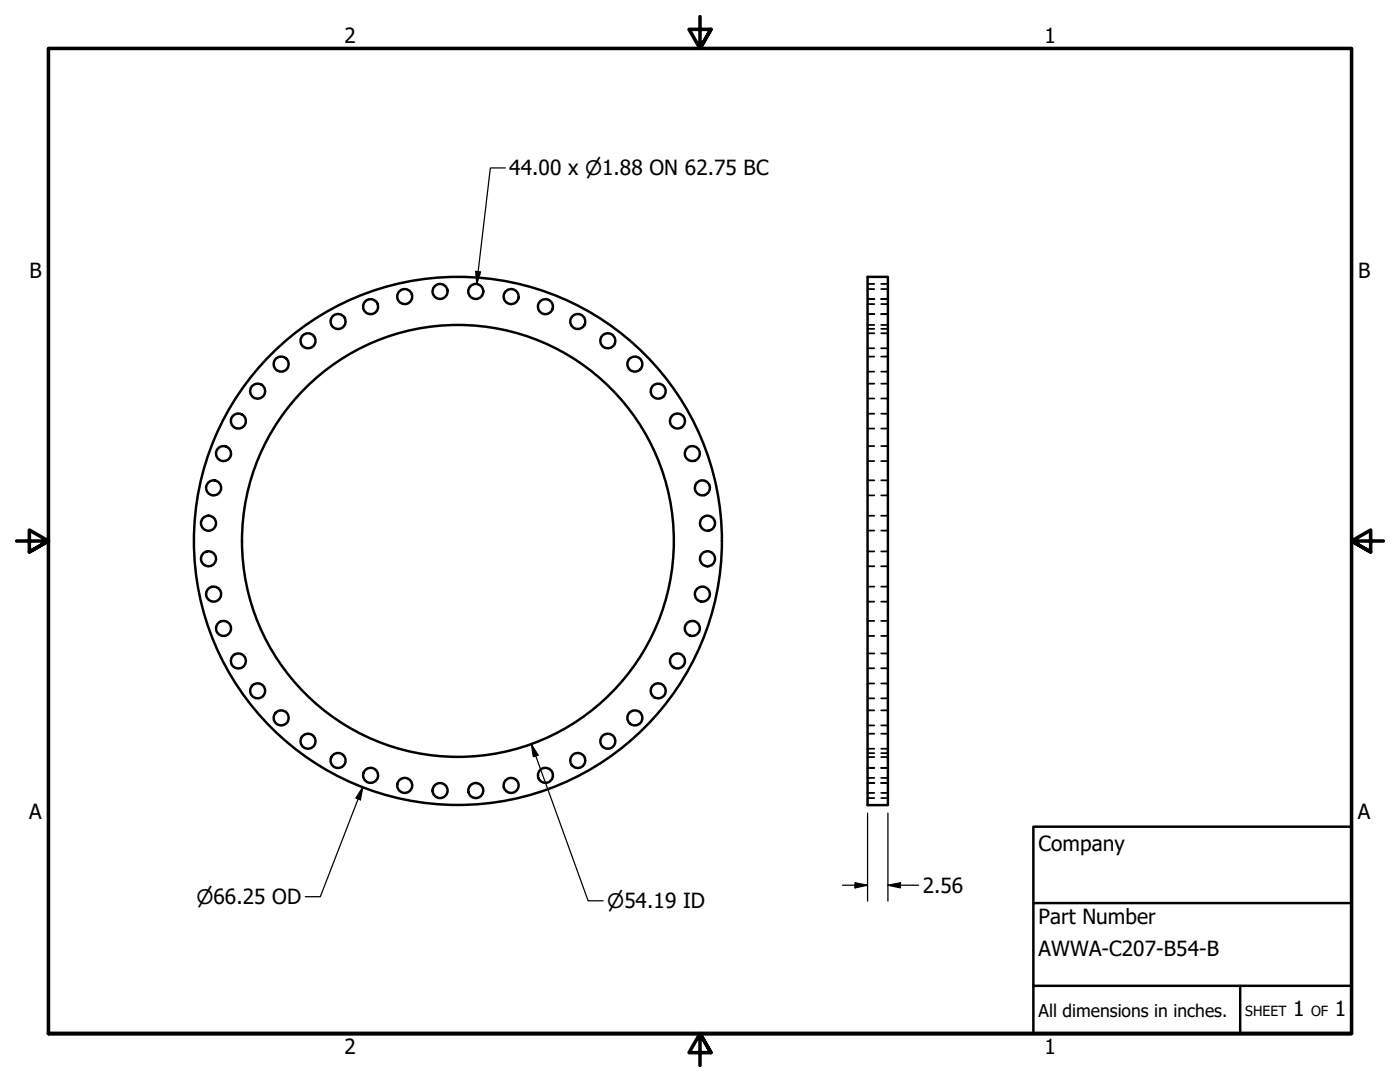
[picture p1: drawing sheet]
<svg xmlns="http://www.w3.org/2000/svg" width="279mm" height="216mm" viewBox="0 0 279 216" stroke-linecap="round" stroke-linejoin="round" font-family="sans-serif">
<!-- layer: Visible (ANSI) -->
<g fill="none" stroke="#000" stroke-width=".49">
<path d="M173.1 55.2h4.1v105.5h-4.1z"/>
<circle cx="80.8" cy="59.2" r="1.5"/>
<circle cx="87.8" cy="58.2" r="1.5"/>
<circle cx="94.9" cy="58.2" r="1.5"/>
<circle cx="102" cy="59.2" r="1.5"/>
<circle cx="51.4" cy="78.1" r="1.5"/>
<circle cx="56.1" cy="72.7" r="1.5"/>
<circle cx="61.5" cy="68" r="1.5"/>
<circle cx="67.5" cy="64.2" r="1.5"/>
<circle cx="74" cy="61.2" r="1.5"/>
<circle cx="108.8" cy="61.2" r="1.5"/>
<circle cx="115.3" cy="64.2" r="1.5"/>
<circle cx="121.3" cy="68" r="1.5"/>
<circle cx="126.7" cy="72.7" r="1.5"/>
<circle cx="131.4" cy="78.1" r="1.5"/>
<circle cx="42.6" cy="97.3" r="1.5"/>
<circle cx="44.6" cy="90.5" r="1.5"/>
<circle cx="47.6" cy="84" r="1.5"/>
<circle cx="135.2" cy="84" r="1.5"/>
<circle cx="138.2" cy="90.5" r="1.5"/>
<circle cx="140.2" cy="97.3" r="1.5"/>
<circle cx="41.6" cy="104.4" r="1.5"/>
<circle cx="41.6" cy="111.5" r="1.5"/>
<circle cx="42.6" cy="118.6" r="1.5"/>
<circle cx="91.4" cy="107.9" r="52.7"/>
<circle cx="91.4" cy="107.9" r="43.1"/>
<circle cx="140.2" cy="118.6" r="1.5"/>
<circle cx="141.2" cy="104.4" r="1.5"/>
<circle cx="141.2" cy="111.5" r="1.5"/>
<circle cx="44.6" cy="125.4" r="1.5"/>
<circle cx="47.6" cy="131.9" r="1.5"/>
<circle cx="51.4" cy="137.8" r="1.5"/>
<circle cx="131.4" cy="137.8" r="1.5"/>
<circle cx="135.2" cy="131.9" r="1.5"/>
<circle cx="138.2" cy="125.4" r="1.5"/>
<circle cx="56.1" cy="143.2" r="1.5"/>
<circle cx="61.5" cy="147.9" r="1.5"/>
<circle cx="67.5" cy="151.7" r="1.5"/>
<circle cx="74" cy="154.7" r="1.5"/>
<circle cx="80.8" cy="156.7" r="1.5"/>
<circle cx="87.8" cy="157.7" r="1.5"/>
<circle cx="95" cy="157.7" r="1.5"/>
<circle cx="102" cy="156.7" r="1.5"/>
<circle cx="108.8" cy="154.7" r="1.5"/>
<circle cx="115.3" cy="151.7" r="1.5"/>
<circle cx="121.3" cy="147.9" r="1.5"/>
<circle cx="126.7" cy="143.2" r="1.5"/>
</g>
<!-- layer: Hidden (ANSI) -->
<g fill="none" stroke="#000" stroke-width=".35">
<path d="M173.1 57.7h1.4M173.1 59.7h1.4M173.1 56.7h1.4M175.9 57.7h1.3M175.9 59.7h1.3M175.9 56.7h1.3M173.1 64.8h1.4M173.1 60.7h1.4M173.1 62.7h1.4M173.1 65.6h1.4M173.1 69.5h1.4M173.1 66.5h1.4"/>
<path d="M173.1 74.2h1.4M173.1 71.2h1.4M173.1 79.5h1.4M173.1 76.6h1.4M175.9 64.8h1.3M175.9 60.7h1.3M175.9 62.7h1.3M175.9 65.6h1.3M175.9 69.5h1.3M175.9 66.5h1.3M175.9 74.2h1.3M175.9 71.2h1.3"/>
<path d="M175.9 79.5h1.3M175.9 76.6h1.3M173.1 85.5h1.4M173.1 82.5h1.4M173.1 92h1.4M173.1 89h1.4M173.1 98.8h1.4M173.1 95.8h1.4M175.9 85.5h1.3M175.9 82.5h1.3M175.9 92h1.3M175.9 89h1.3"/>
<path d="M175.9 98.8h1.3M175.9 95.8h1.3M173.1 105.9h1.4M173.1 102.9h1.4M173.1 113h1.4M173.1 110h1.4M173.1 117.1h1.4M175.9 105.9h1.3M175.9 102.9h1.3M175.9 113h1.3M175.9 110h1.3M175.9 117.1h1.3"/>
<path d="M173.1 120.1h1.4M173.1 126.9h1.4M173.1 123.9h1.4M173.1 133.3h1.4M173.1 130.4h1.4M173.1 139.3h1.4M173.1 136.4h1.4M175.9 120.1h1.3M175.9 126.9h1.3M175.9 123.9h1.3M175.9 133.3h1.3M175.9 130.4h1.3"/>
<path d="M175.9 139.3h1.3M175.9 136.4h1.3M173.1 151.1h1.4M173.1 144.7h1.4M173.1 141.7h1.4M173.1 149.4h1.4M173.1 146.4h1.4M173.1 153.2h1.4M173.1 150.3h1.4M173.1 156.2h1.4M173.1 158.2h1.4M173.1 155.2h1.4"/>
<path d="M173.1 159.2h1.4M175.9 151.1h1.3M175.9 144.7h1.3M175.9 141.7h1.3M175.9 149.4h1.3M175.9 146.4h1.3M175.9 153.2h1.3M175.9 150.3h1.3M175.9 156.2h1.3M175.9 158.2h1.3M175.9 155.2h1.3M175.9 159.2h1.3"/>
</g>
<!-- layer: Border (ANSI) -->
<path d="M139.7 3.3v6.4l-2.2-3.8h4.4l-2.2 3.8 2.2-3.8M3.3 107.9h6.4l-3.8-2.1v4.3l3.8-2.2-3.8 2.2M276.1 107.9h-6.4l3.8-2.1v4.3l-3.8-2.2 3.8 2.2M9.7 206.2v-196.5h260v196.5h-260h260M141.9 210l-2.2-3.8 2.2 3.8h-4.4l2.2-3.8v6.4" fill="none" stroke="#000" stroke-width=".71"/>
<!-- layer: Title (ANSI) -->
<path d="M206.2 165h63.5v41.2h-63.5zM206.2 196.7h63.5M206.2 180.2h63.5M247.5 196.7v9.5" fill="none" stroke="#000" stroke-width=".49"/>
<!-- layer: Dimension (ANSI) -->
<path d="M100.9 33.5h-3l-2.8 23.2M94.9 54.2l1 .1-.8 2.4zM72.4 157.1l-.5 2.5-.9-.4zM72.4 157.1l-8.5 21.8h-3M106 148.5l1.4 2.2-1 .3zM106 148.5l11.4 31.2h3M168.1 176.6h5M170.6 176.1l2.5 .5-2.5 .6zM173.1 162.2v17.6M177.2 176.6l2.5-.5v1.1zM177.2 176.6h6.1M177.2 162.2v17.6" fill="none" stroke="#000" stroke-width=".25"/>
<g fill="#000">
<path d="M94.9 54.2l1 .1-.8 2.4z" fill-rule="evenodd"/>
<path d="M72.4 157.1l-.5 2.5-.9-.4z" fill-rule="evenodd"/>
<path d="M106 148.5l1.4 2.2-1 .3z" fill-rule="evenodd"/>
<path d="M170.6 176.1l2.5 .5-2.5 .6z" fill-rule="evenodd"/>
<path d="M177.2 176.6l2.5-.5v1.1z" fill-rule="evenodd"/>
</g>
<g font-size="4.2">
<text x="68.7" y="8.6">2</text>
<text x="208.4" y="8.6">1</text>
<text x="101.6" y="35">44.00 x ⌀1.88 ON 62.75 BC</text>
<text x="5.9" y="55.5">B</text>
<text x="271" y="55.5">B</text>
<text x="5.8" y="163.4">A</text>
<text x="271" y="163.4">A</text>
<text x="207.3" y="169.8">Company</text>
<text x="184.1" y="178.2">2.56</text>
<text x="207.3" y="184.4">Part Number</text>
<text x="207.3" y="190.7">AWWA-C207-B54-B</text>
<text x="258.1" y="202.8">1</text>
<text x="266.4" y="202.8">1</text>
<text x="68.7" y="210.3">2</text>
<text x="208.4" y="210.3">1</text>
</g>
<g font-size="4">
<text x="39.2" y="180.4">⌀66.25 OD</text>
<text x="121.2" y="181.2">⌀54.19 ID</text>
</g>
<text font-size="3.5" x="207.3" y="202.9">All dimensions in inches.</text>
<g font-size="2.8">
<text x="248.5" y="202.8">SHEET</text>
<text x="261.7" y="202.8">OF</text>
</g>
</svg>
